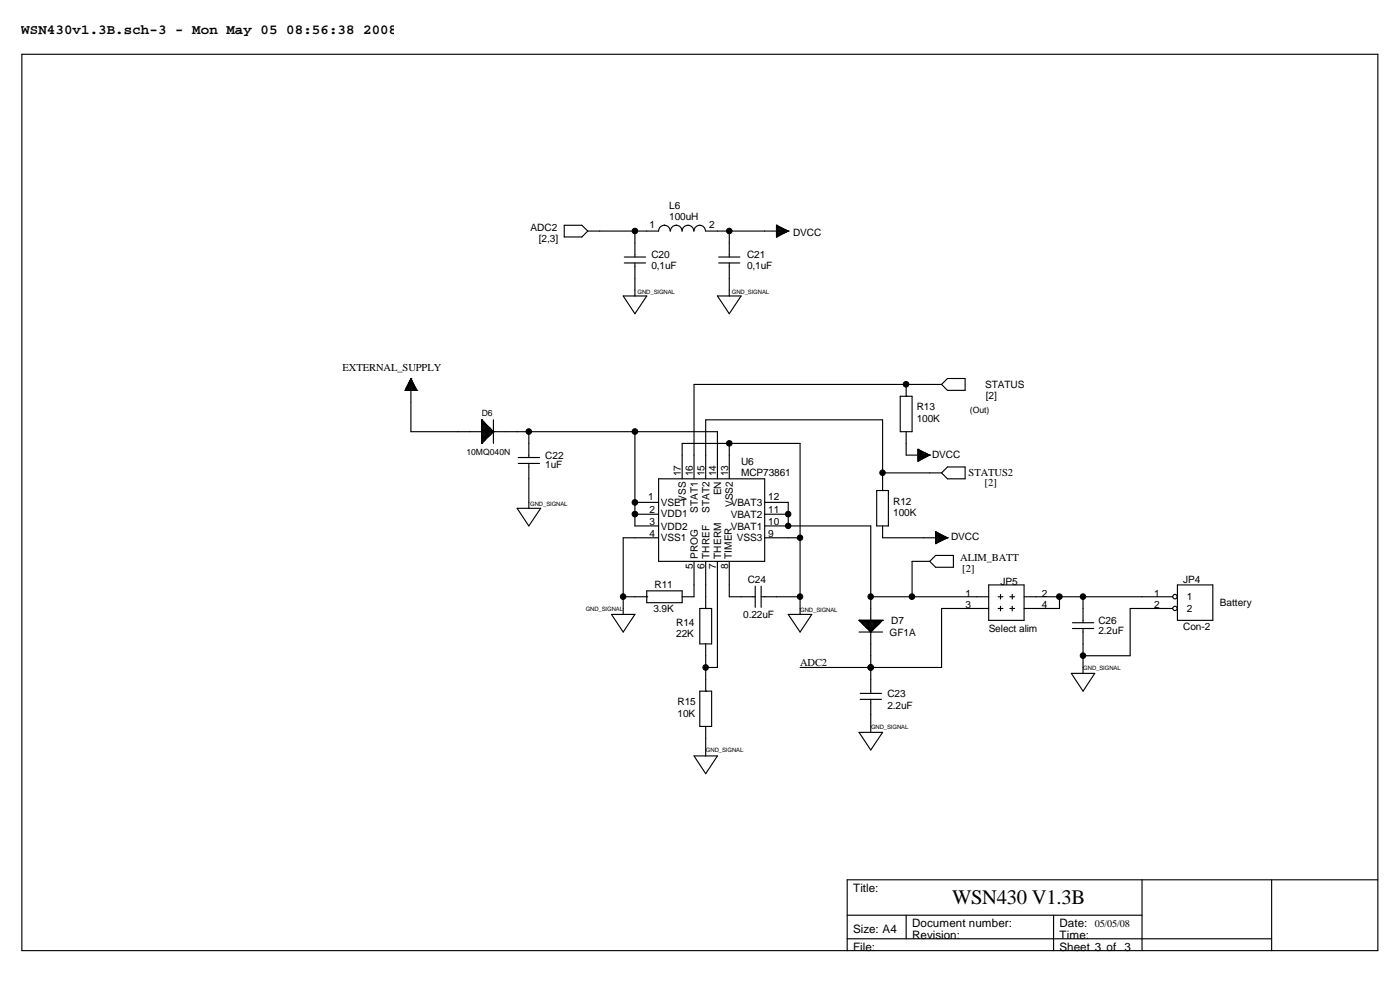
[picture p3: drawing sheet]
<svg xmlns="http://www.w3.org/2000/svg" width="420mm" height="297mm" viewBox="0 0 420 297" stroke-linecap="round" stroke-linejoin="round" font-family="sans-serif">
<g fill="none" stroke="#000" stroke-width=".34">
<path d="M6.6 16.3h406.9v268.9h-406.9zM169.3 67.6h5.3l1.8 1.7-1.8 1.8h-5.3zM176.4 69.3h21.3a1.72 1.72 0 0 1 1.7-1.7 1.72 1.72 0 0 1 1.7 1.7M187.4 78.9h6.4M187.4 77.1h6.4M190.5 69.3v7.8M190.5 78.9v9.9M201.2 69.3a1.72 1.72 0 0 1 1.7-1.7 1.72 1.72 0 0 1 1.8 1.7M204.7 69.3a1.74 1.74 0 0 1 1.8-1.7 1.74 1.74 0 0 1 1.7 1.7M208.3 69.3a1.71 1.71 0 0 1 1.7-1.7 1.71 1.71 0 0 1 1.7 1.7M211.8 69.3h24.8M215.7 78.9h6.3"/>
<path d="M215.7 77.1h6.3M218.9 69.3v7.8M218.9 78.9v9.9M233 67.6l3.6 1.7-3.6 1.8zM233 70.8h.8M233 68.3h1.4l.1 2.1h-1.5M233 70h2.3M233 69.7h3M233 69h2.8v.7M233 68.7h2.2v1.3M233 67.9h.7v2.9M233.4 67.8v3.1"/>
<path d="M234.1 68.1v2.5M234.8 68.5v1.7M235.5 68.9v.9M236.2 69.2v.3M187 88.8h7.1l-3.6 5.3zM215.3 88.8h7.1l-3.5 5.3zM121.8 116.7h3.1M121.9 116.4h2.9v.7M121.9 116.3v.8M122.1 116.1h2.4M122.3 115.7h2.1v1.4M122.3 115.6v1.5"/>
<path d="M122.5 115.3h1.7M122.6 115h1.4v2.1M122.6 114.8v2.3M122.9 114.7h.9M123 114.3h.7v2.8M123 114.2v2.9M123.2 113.9h.3M123.3 113.6v15.9h92v14.2M123.3 113.6l1.8 3.5h-3.5zM270.2 118.9h3.5v10.6h-3.5zM271.9 115.3v3.6M282.6 115.3h-74.3v28.4"/>
<path d="M284.4 113.6h5.2v3.5h-5.2l-1.8-1.8zM144.6 126l3.5 3.5-3.5 3.5zM144.6 126.3h.3v6.4h-.3M144.6 126.6h.7v5.7h-.7M144.6 127h1v5h-1M144.6 127.4h1.4v4.2h-1.4M144.6 127.7h1.7v3.6h-1.7M144.6 128.1h2.1v2.8h-2.1M144.6 128.4h2.5v2.2h-2.5M144.6 128.8h2.8v1.4h-2.8M144.6 129.1h3.1v.8h-3.1M148.1 126v7"/>
<path d="M155.5 139.1h6.4M155.5 137.3h6.4M158.7 129.5v7.8M158.7 139.1v13.4M190.5 129.5v28.3h7.2M218.9 133v10.7M271.9 129.5v7.1h7.1M275.5 134.8l3.5 1.8-3.5 1.7zM275.5 135.2h.7v2.8h-.7M275.5 135.5h1.4v2.2h-1.4M275.5 136.2h2.9M275.5 135.9h2.2"/>
<path d="M275.8 135v3.2M276.6 135.4v2.4M277.2 135.7v1.7M277.6 135.9v1.4h-2.1M278 136.1v1M278.3 136.2v.7h-2.8M278.7 136.4v.3M155.2 152.5h7.1l-3.6 5.3zM190.5 150.7h7.2M190.5 154.3h7.2M197.7 143.7h31.8v24.7h-31.8zM204.7 143.7v-10.7h35.4v51.3"/>
<path d="M211.8 143.7v-17.7h53.1v21.2M229.5 157.8h31.8v50.3M229.5 150.7h7.1v7.1M229.5 154.3h7.1M263.1 147.2h3.5v10.6h-3.5zM264.9 157.8v3.6h19.5M264.9 141.9h17.7M280.8 159.6l3.6 1.8-3.6 1.7zM280.8 159.9h.7v2.9h-.7M281.2 159.8v3.1M284.4 140.1h5.2v3.6h-5.2l-1.8-1.8zM187 179.1h7.1"/>
<path d="M194.1 177.3h10.6v3.5h-10.6zM197.7 161.4h-10.7v22.9M208.3 168.4v10.7h-3.6M211.8 168.4v14.2M215.3 168.4v31.9h-3.5M218.9 168.4v10.7h7.8M226.7 175.9v6.3M228.4 179.1h11.7M228.4 175.9v6.3M229.5 161.4h10.6M261.3 179.1h35.4M279 168.4h-5.3v10.7"/>
<path d="M279 168.4l1.8-1.7h5.3v3.5h-5.3zM280.8 160.3h1.4v2.1h-1.4M280.8 161h2.9M280.8 160.6h2.2M281.9 160.1v2.4M282.6 160.5v1.7M282.9 160.6v1.4h-2.1M283.3 160.9v.9M283.6 161v.7h-2.8M284 161.2v.3M296.7 175.5h10.6v10.6h-10.6zM299.6 179.1h1.4"/>
<path d="M300.3 178.3v1.4M303.1 179.1h1.4M303.8 178.3v1.4M307.3 179.1h44.6M318 179.1v3.5h-10.7M325 179.1v7.7M353.4 175.5h10.6v10.6h-10.6zM183.5 184.3h7l-3.5 5.3zM210 182.6h3.6v10.6h-3.6zM211.8 193.2v14.2M236.6 184.3h7l-3.5 5.3zM257.8 186.1h7.1l-3.6 3.5z"/>
<path d="M257.8 189.6h7.1M258.1 186.1v.4h6.4v-.4M258.5 186.1v.7h5.7v-.7M258.9 186.1v1.1h4.9v-1.1M259.2 186.1v1.4h4.2v-1.4M259.6 186.1v1.8h3.5v-1.8M259.9 186.1v2.1h2.9v-2.1M260.3 186.1v2.5h2.1v-2.5M260.6 186.1v2.9h1.4v-2.9M261 186.1v3.2h.7v-3.2M296.7 182.6h-14.1v17.7h-42.5M299.6 182.6h1.4"/>
<path d="M300.3 181.9v1.4M303.1 182.6h1.4M303.8 181.9v1.4M321.9 188.6h6.4M321.9 186.8h6.4M325 188.6v13.4M351.9 182.6h-12.7v14.2h-14.2M210 207.4h3.6v10.6h-3.6zM211.8 218v8.8M257.8 219.7h7.1l-3.6 5.3zM258.1 209.8h6.4M258.1 208.1h6.4"/>
<path d="M261.3 209.8v9.9M321.5 202h7l-3.5 5.4zM208.3 226.8h7l-3.5 5.3zM254.3 274.6h88.4M271.9 274.6v7.1M316.2 274.6v10.6M342.7 264v21.2M381.6 264v21.2M413.5 264h-159.2v21.2M254.3 281.7h127.3"/>
<circle cx="352.6" cy="179" r=".66"/>
<circle cx="352.6" cy="182.6" r=".65"/>
</g>
<g fill="#000">
<circle cx="233" cy="67.6" r=".17"/>
<circle cx="233" cy="71.1" r=".17"/>
<circle cx="236.6" cy="69.3" r=".17"/>
<circle cx="121.6" cy="117.1" r=".17"/>
<circle cx="123.3" cy="113.6" r=".17"/>
<circle cx="125.1" cy="117.1" r=".17"/>
<circle cx="271.9" cy="118.9" r=".17"/>
<circle cx="271.9" cy="115.3" r=".17"/>
<circle cx="144.6" cy="126" r=".17"/>
<circle cx="144.6" cy="133" r=".17"/>
<circle cx="148.1" cy="129.5" r=".17"/>
<circle cx="275.5" cy="138.3" r=".17"/>
<circle cx="275.5" cy="134.8" r=".17"/>
<circle cx="279" cy="136.6" r=".17"/>
<circle cx="190.5" cy="150.7" r=".17"/>
<circle cx="190.5" cy="154.3" r=".17"/>
<circle cx="236.6" cy="157.8" r=".17"/>
<circle cx="236.6" cy="154.3" r=".17"/>
<circle cx="264.9" cy="147.2" r=".17"/>
<circle cx="280.8" cy="159.6" r=".17"/>
<circle cx="194.1" cy="179.1" r=".17"/>
<circle cx="261.3" cy="179.1" r=".17"/>
<circle cx="280.8" cy="163.1" r=".17"/>
<circle cx="284.4" cy="161.4" r=".17"/>
<circle cx="211.8" cy="182.6" r=".17"/>
<circle cx="257.8" cy="186.1" r=".17"/>
<circle cx="261.3" cy="189.6" r=".17"/>
<circle cx="264.9" cy="186.1" r=".17"/>
<circle cx="211.8" cy="207.4" r=".17"/>
<circle cx="261.3" cy="200.3" r=".17"/>
</g>
<g fill="#000" stroke="#000" stroke-width=".3">
<circle cx="190.6" cy="69.3" r=".84"/>
<circle cx="218.9" cy="69.3" r=".84"/>
<circle cx="271.9" cy="115.3" r=".85"/>
<circle cx="158.7" cy="129.5" r=".83"/>
<circle cx="190.5" cy="129.5" r=".85"/>
<circle cx="218.9" cy="133" r=".84"/>
<circle cx="190.5" cy="154.2" r=".85"/>
<circle cx="190.5" cy="150.7" r=".85"/>
<circle cx="236.5" cy="154.2" r=".83"/>
<circle cx="236.5" cy="157.8" r=".82"/>
<circle cx="264.9" cy="141.8" r=".83"/>
<circle cx="187" cy="179" r=".83"/>
<circle cx="240.1" cy="179" r=".83"/>
<circle cx="240.1" cy="161.3" r=".82"/>
<circle cx="261.3" cy="179" r=".83"/>
<circle cx="273.7" cy="179" r=".85"/>
<circle cx="317.9" cy="179" r=".85"/>
<circle cx="325" cy="179" r=".83"/>
<circle cx="325" cy="196.7" r=".83"/>
<circle cx="211.8" cy="200.3" r=".83"/>
<circle cx="261.3" cy="200.3" r=".83"/>
</g>
<text font-size="6.2" x="285.8" y="271.4">WSN430 V1.3B</text>
<text font-size="4.2" x="6.4" y="10.3">WSN430v1.3B.sch-3 - Mon May 05 08:56:38 2008</text>
<g font-size="3.5">
<text x="256" y="267.5">Title:</text>
<text x="256" y="279.9">Size: A4</text>
<text x="273.7" y="278.1">Document number:</text>
<text x="273.7" y="281.7">Revision:</text>
<text x="318" y="281.7">Time:</text>
<text x="318" y="278.1">Date:</text>
<text x="256" y="285.2">File:</text>
<text x="318" y="285.2">Sheet 3 of 3</text>
</g>
<g font-size="3.2">
<text x="102.8" y="111.4">EXTERNAL_SUPPLY</text>
<text x="290.7" y="142.9">STATUS2</text>
<text x="295.5" y="145.8">[2]</text>
<text x="288.2" y="168.4">ALIM_BATT</text>
<text x="288.8" y="171.6">[2]</text>
<text x="240.1" y="199.9">ADC2</text>
</g>
<text font-size="3.1" x="328.5" y="278.1">05/05/08</text>
<g font-size="3">
<text x="200.8" y="62.6">L6</text>
<text x="159.3" y="69.3">ADC2</text>
<text x="194.9" y="68.4">1</text>
<text x="200.8" y="66.2">100uH</text>
<text x="212.9" y="68.4">2</text>
<text x="238" y="70.8">DVCC</text>
<text x="161.7" y="72.6">[2,3]</text>
<text x="195.5" y="77.5">C20</text>
<text x="224.2" y="77.5">C21</text>
<text x="195.5" y="80.7">0,1uF</text>
<text x="224.2" y="80.7">0,1uF</text>
<text x="295.7" y="116.4">STATUS</text>
<text x="295.9" y="119.7">[2]</text>
<text x="275.1" y="123.1">R13</text>
<text x="275.1" y="126.6">100K</text>
<text x="163.7" y="137.7">C22</text>
<text x="279.7" y="137.4">DVCC</text>
<text x="163.7" y="140.5">1uF</text>
<text x="204.3" y="142.9" transform="rotate(-90 204.3 142.9)">17</text>
<text x="207.9" y="142.9" transform="rotate(-90 207.9 142.9)">16</text>
<text x="211.5" y="142.9" transform="rotate(-90 211.5 142.9)">15</text>
<text x="215" y="142.9" transform="rotate(-90 215 142.9)">14</text>
<text x="218.5" y="142.9" transform="rotate(-90 218.5 142.9)">13</text>
<text x="222.4" y="139.4">U6</text>
<text x="222.4" y="142.9">MCP73861</text>
<text x="216.4" y="148.6" transform="rotate(-90 216.4 148.6)">EN</text>
<text x="194.6" y="150">1</text>
<text x="194.9" y="153.9">2</text>
<text x="198.4" y="151.8">VSET</text>
<text x="198.4" y="155">VDD1</text>
<text x="205.8" y="150.5" transform="rotate(-90 205.8 150.5)">VSS</text>
<text x="209.4" y="153.9" transform="rotate(-90 209.4 153.9)">STAT1</text>
<text x="212.9" y="153.9" transform="rotate(-90 212.9 153.9)">STAT2</text>
<text x="219.3" y="155.4">VBAT2</text>
<text x="219.3" y="151.8">VBAT3</text>
<text x="220" y="152.2" transform="rotate(-90 220 152.2)">VSS2</text>
<text x="230.5" y="153.9">11</text>
<text x="230.5" y="150">12</text>
<text x="268.1" y="151.4">R12</text>
<text x="268.1" y="155">100K</text>
<text x="194.9" y="157.5">3</text>
<text x="194.9" y="161">4</text>
<text x="198.4" y="158.9">VDD2</text>
<text x="219.3" y="158.9">VBAT1</text>
<text x="230.5" y="161">9</text>
<text x="230.5" y="157.5">10</text>
<text x="198.4" y="162.5">VSS1</text>
<text x="209.4" y="167.7" transform="rotate(-90 209.4 167.7)">PROG</text>
<text x="212.9" y="167.7" transform="rotate(-90 212.9 167.7)">THREF</text>
<text x="216.4" y="167.7" transform="rotate(-90 216.4 167.7)">THERM</text>
<text x="219.6" y="167.7" transform="rotate(-90 219.6 167.7)">TIMER</text>
<text x="221.1" y="162.5">VSS3</text>
<text x="285.4" y="162.1">DVCC</text>
<text x="207.9" y="170.8" transform="rotate(-90 207.9 170.8)">5</text>
<text x="211.5" y="170.8" transform="rotate(-90 211.5 170.8)">6</text>
<text x="215" y="170.8" transform="rotate(-90 215 170.8)">7</text>
<text x="218.5" y="170.8" transform="rotate(-90 218.5 170.8)">8</text>
<text x="196.4" y="176.3">R11</text>
<text x="224.4" y="174.9">C24</text>
<text x="289.8" y="179.1">1</text>
<text x="300.3" y="175.5">JP5</text>
<text x="312.7" y="179.1">2</text>
<text x="346.4" y="179.1">1</text>
<text x="355.1" y="174.8">JP4</text>
<text x="196.1" y="183.7">3.9K</text>
<text x="223.1" y="185.5">0.22uF</text>
<text x="289.8" y="182.6">3</text>
<text x="312.7" y="182.6">4</text>
<text x="346.4" y="182.6">2</text>
<text x="356.2" y="180.2">1</text>
<text x="356.2" y="183.7">2</text>
<text x="366.1" y="181.9">Battery</text>
<text x="202.9" y="187.9">R14</text>
<text x="202.9" y="191.1">22K</text>
<text x="267" y="190.8">GF1A</text>
<text x="267.5" y="187.3">D7</text>
<text x="296.7" y="189.6">Select alim</text>
<text x="329.6" y="187.2">C26</text>
<text x="329.6" y="190.4">2.2uF</text>
<text x="355.1" y="189">Con-2</text>
<text x="266.3" y="209.1">C23</text>
<text x="203.3" y="211.6">R15</text>
<text x="203.3" y="215.1">10K</text>
<text x="266.3" y="212.7">2.2uF</text>
</g>
<g font-size="2.6">
<text x="144.6" y="124.9">D6</text>
<text x="291.1" y="123.9">(Out)</text>
<text x="140" y="136.6">10MQ040N</text>
</g>
<g font-size="1.8">
<text x="191.3" y="88.1">GND_SIGNAL</text>
<text x="219.6" y="88.1">GND_SIGNAL</text>
<text x="159.1" y="151.8">GND_SIGNAL</text>
<text x="175.8" y="183.3">GND_SIGNAL</text>
<text x="240.2" y="183.6">GND_SIGNAL</text>
<text x="325.1" y="201">GND_SIGNAL</text>
<text x="261.4" y="218.7">GND_SIGNAL</text>
<text x="211.9" y="225.7">GND_SIGNAL</text>
</g>
</svg>
